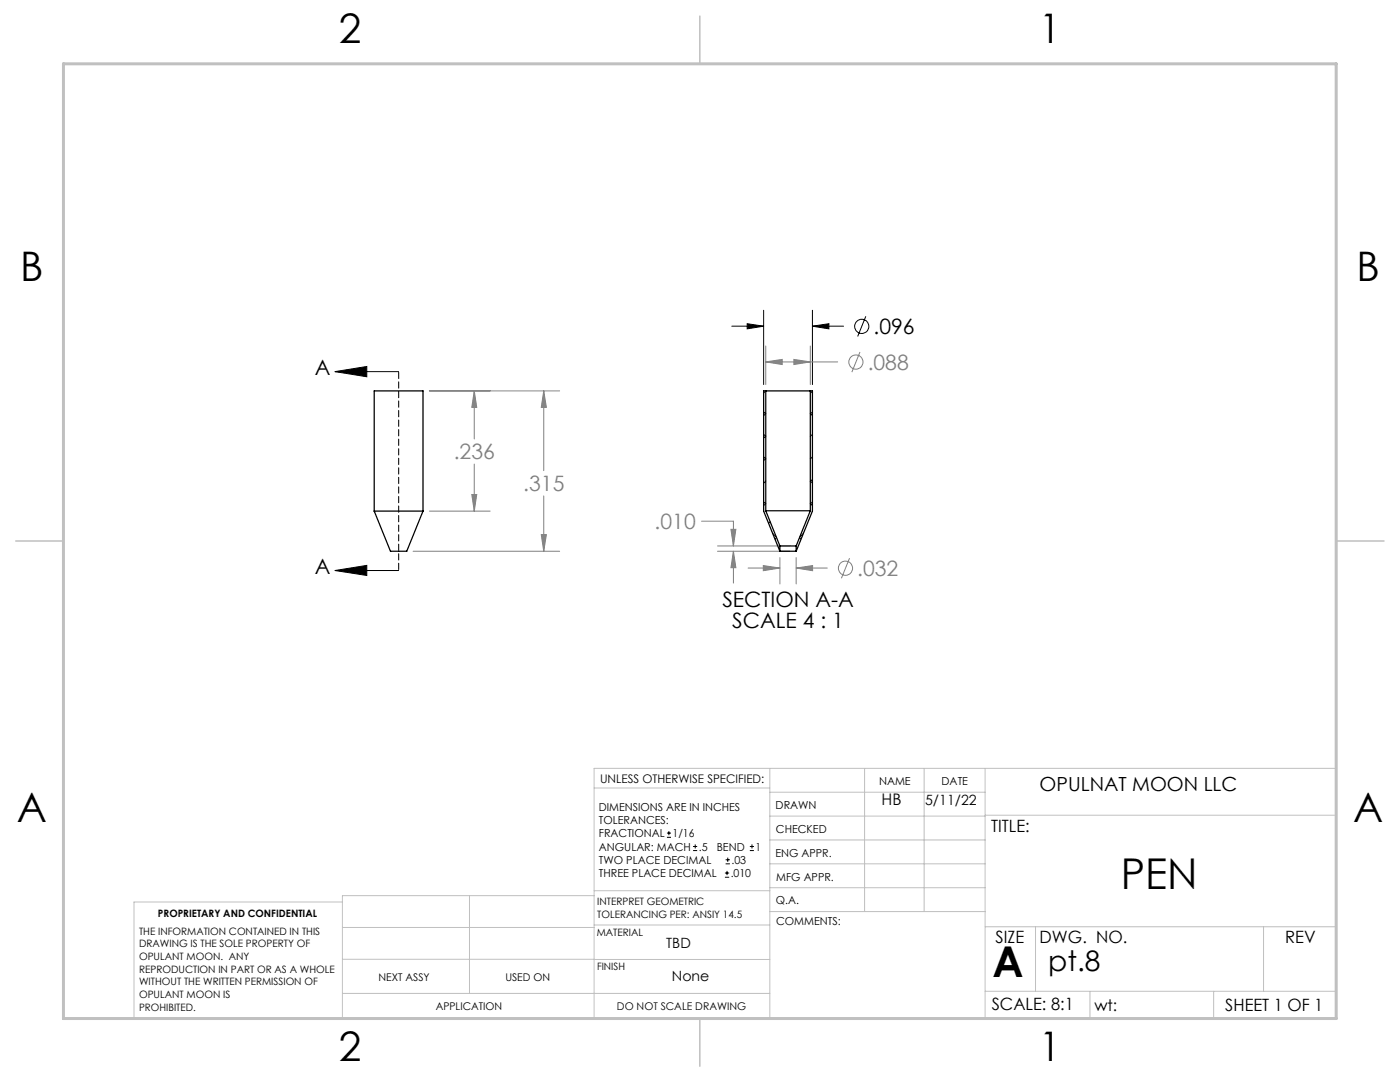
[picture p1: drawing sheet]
<svg xmlns="http://www.w3.org/2000/svg" width="279mm" height="216mm" viewBox="0 0 279 216" stroke-linecap="round" stroke-linejoin="round" font-family="sans-serif">
<g fill="none" stroke="#000" stroke-width=".2">
<path d="M66.9 74.2l6.3-1.1v2.1zM66.9 74.2h12.7M146 65.1h6.4M149.1 64.6l3.3 .5-3.3 .5zM152.4 61.9v14.8M162.1 65.1l3.3-.5v1zM162.1 61.9v14.8M162.1 65.1h6.2M172.8 63.1l-1.6 4M66.9 113.8l6.3-1v2zM66.9 113.8h12.7M133.1 167.1h.8"/>
<path d="M133.1 166.2h.8M133.5 165.8v.9M138.3 169.7h.8M138.3 168.9h.8M138.7 168.5v.8M144.7 175h.8M144.7 174.2h.8M144.8 172.4h.9M144.8 171.6h.9M145.1 173.8v.8M145.2 171.1v.9M149.6 169.7h.9"/>
<path d="M149.6 168.9h.9M150.1 168.5v.8"/>
<circle cx="172" cy="65.1" r="1.41"/>
</g>
<g fill="none" stroke="#808080" stroke-width=".2">
<path d="M85.7 78h26M94.7 78v9.6M94.7 78l.4 3.3h-.9zM108.5 78v15.9M108.5 78l.5 3.3h-1zM152.8 72.2l3.3-.5v1zM152.8 69v7.7M152.8 72.2h14.4M158.4 71.7l3.3 .5-3.3 .5zM161.7 69v7.7M171.6 70.2l-1.6 4.1M94.2 98.7h.9l-.4 3.3z"/>
<path d="M94.7 92.6v9.4M108.5 99v11M82.4 110h29.3M85.7 102h12.1M108 106.7h1l-.5 3.3zM140 104h6.4v4.9M143.2 110h14.4M143.2 108.9h14.4M145.9 105.6h1l-.5 3.3zM146.4 110l.5 3.3h-1zM146.4 110v6.3M149.3 113.3h6.3"/>
<path d="M152.3 112.9l3.3 .4-3.3 .6zM155.6 111.3v5.2M158.9 113.3l3.3-.4v1zM158.9 111.3v5.2M158.9 113.3h6.2M169.5 111.4l-1.6 4"/>
<circle cx="170.8" cy="72.2" r="1.42"/>
<circle cx="168.7" cy="113.4" r="1.42"/>
</g>
<path d="M79.6 74.1v39.7" fill="none" stroke="#000" stroke-width=".2" stroke-dasharray="1.3 .6" stroke-dashoffset="-.2"/>
<g fill="none" stroke="#c0c0c0" stroke-width=".2">
<path d="M118.6 157.2h35M153.6 153.3v49.9M153.6 158.1h43M172.5 153.3v28.6M184.4 153.3v28.6M196.6 153.3v49.9M68.3 180h-41.6v23.2h240v-49.9h-148.1v49.9M93.7 178.7v19.5M118.6 178.7h-50.3v24.5M118.6 177.7h35M153.6 162.8h43M153.6 177.1h43"/>
<path d="M153.6 167.6h43M153.6 172.4h43M196.6 162.7h70.1M68.3 198.2h85.3M68.3 191.4l85.3 .1M68.3 185.1h50.3M118.6 184.6h35M153.6 181.9h43M196.6 184.9h70.1M196.6 197.8h70.1M206.7 184.9v12.9M217.5 197.8v5.4"/>
<path d="M242.2 197.8v5.4M252.2 184.9v12.9"/>
</g>
<path d="M139.7 3.2v9.5M3.1 107.9h9.6M266.7 107.9h9.5M139.7 203.2v9.6" fill="none" stroke="#c0c0c0" stroke-width=".3"/>
<path d="M12.7 12.7h254v190.5h-254z" fill="none" stroke="#c0c0c0" stroke-width=".6"/>
<path d="M66.9 74.2l6.3-1.1v2.1zM66.9 113.8l6.3-1v2zM149.1 64.6l3.3 .5-3.3 .5zM162.1 65.1l3.3-.5v1z" fill="#000"/>
<g fill="#808080">
<path d="M152.8 72.2l3.3-.5v1zM158.4 71.7l3.3 .5-3.3 .5zM152.3 112.9l3.3 .4-3.3 .6zM158.9 113.3l3.3-.4v1zM146.4 110l.5 3.3h-1zM145.9 105.6h1l-.5 3.3z"/>
<path d="M108.5 78l.5 3.3h-1zM108 106.7h1l-.5 3.3zM94.2 98.7h.9l-.4 3.3zM94.7 78l.4 3.3h-.9z"/>
</g>
<g fill="none" stroke="#000" stroke-width=".25">
<path d="M152.8 78h8.9M152.8 78h-.4v24l3.2 8M152.8 78v23.9M161.7 78h.4v24l-3.2 8M161.7 78v23.9M74.7 102h9.7M74.7 102v-24h9.7v24M74.7 102l3.2 8h3.3l3.2-8M152.8 101.9h8.9M152.8 101.9l2.8 7M155.6 110h3.3M155.6 108.9h3.3"/>
<path d="M155.6 108.9v1.1M158.9 108.9v1.1M161.7 101.9l-2.8 7"/>
</g>
<g fill="none" stroke="#000" stroke-width=".2">
<path d="M152.8 78l-.4 .4M161.7 78l.4 .4M161.8 78l-.1 .1M152.4 91.2l.4 .4M152.4 86.7l.4 .4M152.4 82.2l.4 .4M152.8 82.5l-.4 .4M152.8 87l-.4 .4M152.8 91.5l-.4 .4M152.8 96l-.4 .4M161.7 96l.4 .4M161.7 91.5h.1"/>
<path d="M161.7 82.5l.4 .4M162.1 82.2l-.4 .4M162.1 86.7l-.4 .4M162.1 91.2l-.4 .4M162.1 95.7l-.4 .4M152.4 100.2l.4 .3M152.8 100.5l-.4 .4M153.7 104.1l-.3 .3M154.2 106.4l.7 .8M155 107.3l-.3 .3M159.6 107.3l.2 .3M160.3 106.4l-.7 .8"/>
<path d="M161.7 100.5l.4 .4M162.1 100.2l-.4 .3"/>
</g>
<g font-size="8.5">
<text x="223.7" y="177.4">PEN</text>
<text x="198.1" y="195">A</text>
</g>
<g font-size="8.1">
<text x="67.6" y="8.5">2</text>
<text x="207.3" y="8.5">1</text>
<text x="4" y="56.2">B</text>
<text x="270.7" y="56.2">B</text>
<text x="3.3" y="164.1">A</text>
<text x="270" y="164.1">A</text>
<text x="67.6" y="211.7">2</text>
<text x="207.3" y="211.7">1</text>
</g>
<text font-size="5.6" x="209.2" y="193.7">pt.8</text>
<g font-size="4.2">
<text x="174.3" y="66.7">.096</text>
<text x="62.8" y="74.8">A</text>
<text x="62.8" y="114.5">A</text>
<text x="144.2" y="121.2">SECTION A-A</text>
<text x="146.1" y="125.4">SCALE 4 : 1</text>
</g>
<g font-size="4.2" fill="#808080">
<text x="173.2" y="73.8">.088</text>
<text x="90.6" y="91.7">.236</text>
<text x="104.4" y="98">.315</text>
<text x="130.6" y="105.6">.010</text>
<text x="171.1" y="114.9">.032</text>
</g>
<text font-size="3.9" x="207.5" y="157.8">OPULNAT MOON LLC</text>
<g font-size="3.4">
<text x="197.8" y="166">TITLE:</text>
<text x="198.7" y="188.1">SIZE</text>
<text x="207.5" y="188.1">DWG. NO.</text>
<text x="256.5" y="188.2">REV</text>
<text x="197.9" y="201.5">SCALE: 8:1</text>
<text x="244.5" y="201.7">SHEET 1 OF 1</text>
</g>
<g font-size="3.2">
<text x="175.9" y="160.7">HB</text>
<text x="218.4" y="201.7">wt:</text>
</g>
<g font-size="2.8">
<text x="184.6" y="160.7">5/11/22</text>
<text x="133" y="189.2">TBD</text>
<text x="134.1" y="195.7">None</text>
</g>
<text font-size="2.4" x="119.8" y="156.2">UNLESS OTHERWISE SPECIFIED:</text>
<g font-size="2.2">
<text x="119.5" y="161.8">DIMENSIONS ARE IN INCHES</text>
<text x="154.8" y="161.4">DRAWN</text>
<text x="175.4" y="156.6">NAME</text>
<text x="187.9" y="156.7">DATE</text>
<text x="119.5" y="164.4">TOLERANCES:</text>
<text x="119.5" y="167.1">FRACTIONAL</text>
<text x="134.2" y="167.1">1/16</text>
<text x="154.9" y="166.3">CHECKED</text>
<text x="119.5" y="172.4">TWO PLACE DECIMAL</text>
<text x="119.5" y="169.7">ANGULAR: MACH</text>
<text x="139.5" y="169.7">.5</text>
<text x="143" y="169.7">BEND</text>
<text x="146" y="172.4">.03</text>
<text x="150.8" y="169.7">1</text>
<text x="154.8" y="170.9">ENG APPR.</text>
<text x="119.5" y="175">THREE PLACE DECIMAL</text>
<text x="145.8" y="175">.010</text>
<text x="154.9" y="175.7">MFG APPR.</text>
<text x="154.9" y="180.4">Q.A.</text>
<text x="154.9" y="184.6">COMMENTS:</text>
</g>
<g font-size="2.1">
<text x="75.5" y="195.7">NEXT ASSY</text>
<text x="100.9" y="195.7">USED ON</text>
<text x="86.9" y="201.5">APPLICATION</text>
<text x="123.1" y="201.6">DO NOT SCALE DRAWING</text>
</g>
<g font-size="2">
<text x="31.5" y="182.9">PROPRIETARY AND CONFIDENTIAL</text>
<text x="119.2" y="180.6">INTERPRET GEOMETRIC</text>
<text x="119.2" y="183.1">TOLERANCING PER: ANSIY 14.5</text>
<text x="27.8" y="186.5">THE INFORMATION CONTAINED IN THIS</text>
<text x="27.8" y="189">DRAWING IS THE SOLE PROPERTY OF</text>
<text x="27.8" y="191.6">OPULANT MOON. ANY</text>
<text x="119.1" y="186.7">MATERIAL</text>
<text x="27.8" y="194.1">REPRODUCTION IN PART OR AS A WHOLE</text>
<text x="27.8" y="196.6">WITHOUT THE WRITTEN PERMISSION OF</text>
<text x="119.1" y="193.5">FINISH</text>
<text x="27.8" y="199.1">OPULANT MOON IS</text>
<text x="27.8" y="201.7">PROHIBITED.</text>
</g>
</svg>
